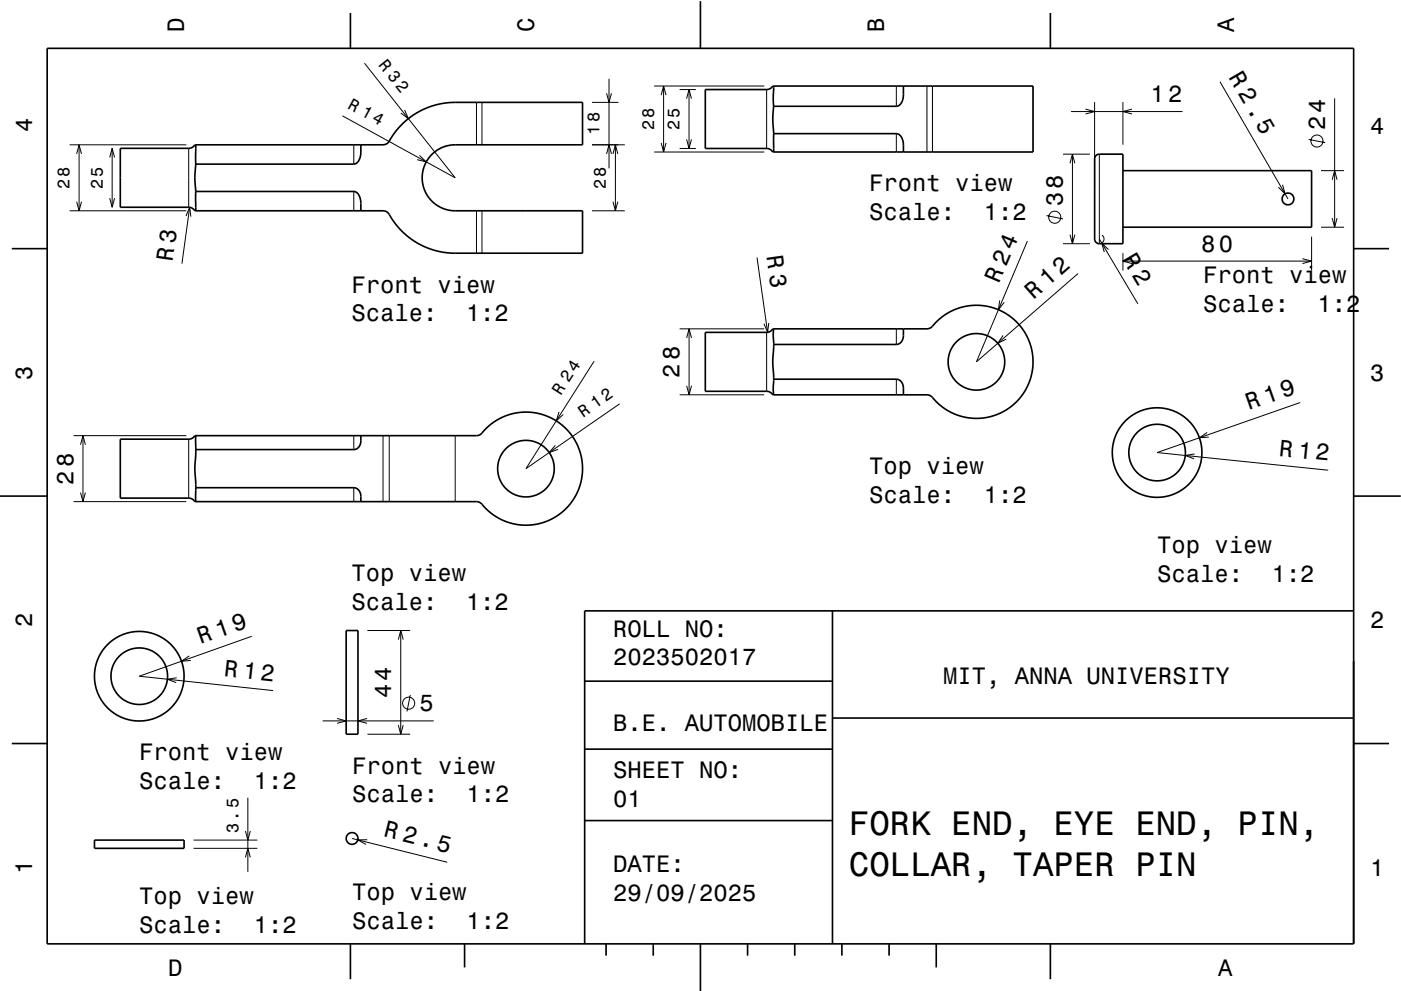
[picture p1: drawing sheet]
<svg xmlns="http://www.w3.org/2000/svg" width="297mm" height="210mm" viewBox="0 0 297 210" stroke-linecap="round" stroke-linejoin="round" font-family="sans-serif">
<g fill="none" stroke="#000" stroke-width=".35">
<path d="M10 10.3h277v190h-277zM74.3 2.8v7.5M148.5 .3v10M149.5 19h13l.8-.2 .5-.5h55.2v14h-55.2l-.5-.6-.7-.2h-13.1zM164 18.3v4.2M191.5 18.3v1.8a2.19 2.19 0 0 1-1.5 2.4h-26M222.7 2.8v7.5M25.5 31.5h14.5l.7-.2 .6-.6h39.9a2.71 2.71 0 0 0 2-1.8l2.2-2.7 2.6-2 2.9-1.5 2.9-.7 2.7-.3h27v9h-27a7 7 0 0 0-7 7 7 7 0 0 0 7 7h27v9h-27.3l-2.4-.2-3.2-.9-2.8-1.5-2.7-2.2-2.2-2.8a1.91 1.91 0 0 0-1.7-1.4h-39.9l-.5-.5-.7-.2h-14.6zM41.5 34.8a22.2 22.2 0 0 0 0 5.8M41.5 30.7v4.1M76.5 30.7v1.6a2.34 2.34 0 0 1-1.5 2.5h-33.5M164 22.5a22.4 22.4 0 0 0 0 5.9"/>
<path d="M164 28.4v3.9M164 28.4h26a2.14 2.14 0 0 1 1.5 2.4v1.5M232.4 33l.7-.3h5v19h-5.1l-.7-.3-.2-.4v-17.3zM238.1 36.2h40v12h-40M2.5 52.8h7.5M41.5 40.6v4.1M41.5 40.6h33.5a2.18 2.18 0 0 1 1.5 2.6v1.5M287 52.8h7.5M149.5 70.5h13l.8-.2 .5-.5h32.7a3.3 3.3 0 0 0 2.1-1.6 12 12 0 0 1 17.4 .6 12 12 0 0 1-1.4 17.4 12 12 0 0 1-17.3-2.2l-.8-.2h-32.7l-.5-.6-.7-.2h-13.1zM164 69.8v4a30.7 30.7 0 0 0 0 6.9v3.1M191.5 69.8v1.4a1.73 1.73 0 0 1-1.5 1.9h-26M25.5 93.2h14.5l.7-.2 .6-.6h59.7a3.8 3.8 0 0 0 2.2-1.7 12 12 0 0 1 17.4 .9 12 12 0 0 1-1.6 17.3 12 12 0 0 1-17.2-2.2l-.8-.3h-59.7l-.5-.5-.7-.2h-14.6z"/>
<path d="M41.5 92.4v4.1a24.8 24.8 0 0 0 0 6.3v3.6M76.5 92.4v1.1a1.7 1.7 0 0 1-1.5 1.9h-33.5M164 80.5h26a1.73 1.73 0 0 1 1.5 1.8v1.5M0 105.3h10M41.5 103.5h33.5a1.69 1.69 0 0 1 1.5 1.8v1.1M287 105.3h10M73.4 133.8h2.5v22h-2.5zM176.5 129.6v70.7M287 129.6h-163v70.7M2.5 157.8h7.5M124 144.5h52.5M124 158.9h52.5"/>
<path d="M176.5 152.3h110.5M287 157.8h7.5M20 178.2h19v1.8h-19zM124 174.1h52.5M74.3 200.3v7.5M98.5 200.3v5M128.5 200.3v2.5M138.5 200.3v2.5M148.5 200.3v10M158.5 200.3v2.5M168.5 200.3v2.5M178.5 200.3v2.5"/>
<path d="M188.5 200.3v2.5M198.5 200.3v5M222.7 200.3v7.5"/>
<circle cx="273.1" cy="42.2" r="1.25"/>
<circle cx="207" cy="76.8" r="6"/>
<circle cx="111.5" cy="99.4" r="6"/>
<circle cx="245.3" cy="96" r="9.5"/>
<circle cx="245.3" cy="96" r="6"/>
<circle cx="29.5" cy="143.5" r="9.5"/>
<circle cx="29.5" cy="143.5" r="6"/>
<circle cx="74.6" cy="177.9" r="1.25"/>
</g>
<g fill="none" stroke="#000" stroke-width=".21">
<path d="M77.3 13.4l19.2 24.3-23.9-13.1M128.6 19.8l.5 1.9 .5-1.9M129.1 16.7v19M138.7 18.3h23.3M140.7 18.3v14M144.1 19h3.4M146.1 19v12.5M162.5 19v12.5M190 18.3v4.2M196.5 18.3v14M197.7 18.3v14M258.6 17.3l14.5 24.9"/>
<path d="M14.8 30.7h24.7M16.2 32.7l.6-2 .5 2M16.8 30.7v14M23.3 33.4l.5-1.9 .5 1.9M23.8 31.5v12.5M40 31.5v12.5M75 30.7v4.1M85.8 23.3l.8 1.9-1.6-1.2M88.9 33l1.5 1.3-2-.4M101 21.7v9M102.2 21.7v9M125.5 30.7h7"/>
<path d="M125.5 21.7h5.6M128.6 32.7l.5-2 .5 2M130 32.7l.5-2 .5 2M130.5 30.7v14M138.7 32.3h23.3M140.2 20.2l.5-1.9 .5 1.9M140.2 30.3l.5 2 .5-2M144.1 31.5h3.4M145.6 29.6l.5 1.9 .5-1.9M145.6 20.9l.5-1.9 .5 1.9M190 28.4v3.9M225.4 32.7h5.7"/>
<path d="M226.9 34.6l.5-1.9 .5 1.9M227.1 23.7h23.6M227.4 32.7v19M230.1 23.1l2 .6-2 .5M232.1 21.7v18.5M233.1 32.7v19M238.1 21.7v9M240 23.1l-1.9 .6 1.9 .5M271.9 39.2l.6 1.9-1.5-1.4M277.5 29.6l3.5 .7M280.1 36.2h4.9M282.5 38.1l.5-1.9 .5 1.9"/>
<path d="M283 20.9v27.3M14.8 44.7h24.7M16.2 42.8l.6 1.9 .5-1.9M23.3 42l.5 2 .5-2M39.4 45.8l.8-1.8 .3 2M40.2 44l-1.6 11.9M75 40.6v4.1M101 44.7v9M102.2 44.7v9M125.5 44.7h7M130 42.8l.5 1.9 .5-1.9M160.5 54.6l2.3 15.9"/>
<path d="M217.8 51.1l-10.8 25.7 21.6-18.8M221.9 45.7l3.5 .7M225.4 51.7h5.7M226.9 49.8l.5 1.9 .5-1.9M233.1 50.7l8.1 13.8M233.6 49.9a1 1 0 0 1 0 1.7M235 53l-1.4-1.4 .5 1.9M238.1 53.7v3.7M238.1 55.4h40M240 54.9l-1.9 .5 1.9 .5M276.1 54.9l2 .5-2 .5M278.1 50.2v7.2"/>
<path d="M280.1 48.2h4.9M282.5 46.3l.5 1.9 .5-1.9M126 76.6l-14.5 22.8 19.9-13.7M144.1 69.8h17.9M145.6 71.7l.5-1.9 .5 1.9M146.1 69.8v14M162.5 70.5v12.5M163 68.5l-.2 2-.8-1.8M190 69.8v3.3M212 63.7l-.3 2 1.2-1.6M212.7 71.2l-1.1 1.6 1.7-.8M15.6 92.4h23.9"/>
<path d="M17.1 94.4l.5-2 .5 2M17.6 92.4v14M40 93.2v12.5M75 92.4v3M81.2 92.4v14M82.5 92.4v14M96.5 92.4v14M117.7 94.5l-1.3 1.5 1.9-.7M118.5 87.4l-.6 1.9 1.5-1.4M144.1 83.8h17.9M145.6 81.8l.5 2 .5-2M190 80.5v3.3"/>
<path d="M253.3 96.3l-2 .3 1.9 .7M255.9 91.8l-1.6 1.1 2-.2M275.7 85.4l-30.4 10.6 36.3 3.8M15.6 106.4h23.9M17.1 104.5l.5 1.9 .5-1.9M75 103.5v2.9M40.1 139.2l-1.6 1.1 2-.2M53.4 135l-23.9 8.5 28.4 3M77.9 133.8h9.1M84.5 135.7l.5-1.9 .5 1.9M85 133.8v22M37.5 143.8l-2 .3 1.9 .7"/>
<path d="M68.4 153h23.6M71.5 152.4l1.9 .6-1.9 .5M77.8 152.4l-1.9 .6 1.9 .5M77.9 155.8h9.1M84.5 153.8l.5 2 .5-2M87 147.4l-.7 3.6M41 180h13.6M41 178.2h13.6M52 176.3l.5 1.9 .6-1.9M52.5 169.3v15.7M74.6 177.9l20.2 5M77.9 178.2h-2l1.7 1"/>
<path d="M52 181.9l.5-1.9 .6 1.9"/>
<circle cx="279.2" cy="29.9" r="1.28"/>
<circle cx="223.6" cy="46.1" r="1.28"/>
<circle cx="86.6" cy="149.2" r="1.28"/>
</g>
<g font-size="7.2">
<text x="180" y="177.2">FORK END, EYE END, PIN,</text>
<text x="180" y="185.8">COLLAR, TAPER PIN</text>
</g>
<g font-size="5">
<text x="39" y="6.8" transform="rotate(-90 39 6.8)">D</text>
<text x="113.2" y="6.8" transform="rotate(-90 113.2 6.8)">C</text>
<text x="187.4" y="6.8" transform="rotate(-90 187.4 6.8)">B</text>
<text x="261.6" y="6.8" transform="rotate(-90 261.6 6.8)">A</text>
<text x="260.4" y="16.3" transform="rotate(60 260.4 16.3)">R 2.5</text>
<text x="243.9" y="21.7">12</text>
<text x="6.8" y="28" transform="rotate(-90 6.8 28)">4</text>
<text x="281" y="27.6" transform="rotate(-90 281 27.6)">24</text>
<text x="290.5" y="28.3">4</text>
<text x="184.3" y="40.6">Front view</text>
<text x="184.3" y="46.7">Scale:</text>
<text x="208.6" y="46.7">1:2</text>
<text x="225.4" y="43.8" transform="rotate(-90 225.4 43.8)">38</text>
<text x="254.7" y="53.4">80</text>
<text x="36.6" y="55.7" transform="rotate(-82 36.6 55.7)">R 3</text>
<text x="162.5" y="54.3" transform="rotate(82 162.5 54.3)">R 3</text>
<text x="237.9" y="54.8" transform="rotate(59 237.9 54.8)">R 2</text>
<text x="74.5" y="62.1">Front view</text>
<text x="211.8" y="60.3" transform="rotate(-67 211.8 60.3)">R 24</text>
<text x="219.1" y="63.6" transform="rotate(-41 219.1 63.6)">R 12</text>
<text x="255.1" y="60.1">Front view</text>
<text x="74.5" y="68.1">Scale:</text>
<text x="98.8" y="68.1">1:2</text>
<text x="255.1" y="66.1">Scale:</text>
<text x="279.4" y="66.1">1:2</text>
<text x="6.8" y="80.5" transform="rotate(-90 6.8 80.5)">3</text>
<text x="144.1" y="80.2" transform="rotate(-90 144.1 80.2)">28</text>
<text x="290.5" y="80.8">3</text>
<text x="264.8" y="87.1" transform="rotate(-19 264.8 87.1)">R 19</text>
<text x="184.3" y="100.6">Top view</text>
<text x="271.1" y="96.7" transform="rotate(6 271.1 96.7)">R 12</text>
<text x="15.6" y="102.8" transform="rotate(-90 15.6 102.8)">28</text>
<text x="184.3" y="106.7">Scale:</text>
<text x="208.6" y="106.7">1:2</text>
<text x="245.3" y="117.4">Top view</text>
<text x="74.5" y="123.3">Top view</text>
<text x="245.3" y="123.4">Scale:</text>
<text x="269.6" y="123.4">1:2</text>
<text x="74.5" y="129.3">Scale:</text>
<text x="98.8" y="129.3">1:2</text>
<text x="6.8" y="133" transform="rotate(-90 6.8 133)">2</text>
<text x="42.5" y="136.7" transform="rotate(-19 42.5 136.7)">R 19</text>
<text x="130" y="135.1">ROLL NO:</text>
<text x="290.5" y="133.3">2</text>
<text x="47.4" y="143.4" transform="rotate(6 47.4 143.4)">R 12</text>
<text x="130" y="141.2">2023502017</text>
<text x="83" y="148.2" transform="rotate(-90 83 148.2)">44</text>
<text x="200" y="145.1">MIT, ANNA UNIVERSITY</text>
<text x="88.9" y="151">5</text>
<text x="130" y="155.1">B.E. AUTOMOBILE</text>
<text x="29.5" y="161.3">Front view</text>
<text x="29.5" y="167.4">Scale:</text>
<text x="53.8" y="167.4">1:2</text>
<text x="74.6" y="164.1">Front view</text>
<text x="130" y="165.1">SHEET NO:</text>
<text x="74.6" y="170.2">Scale:</text>
<text x="98.9" y="170.2">1:2</text>
<text x="130" y="171.2">01</text>
<text x="81.2" y="177.5" transform="rotate(14 81.2 177.5)">R 2.5</text>
<text x="6.8" y="185.5" transform="rotate(-90 6.8 185.5)">1</text>
<text x="130" y="185.1">DATE:</text>
<text x="290.5" y="185.8">1</text>
<text x="29.5" y="191.8">Top view</text>
<text x="74.6" y="191">Top view</text>
<text x="130" y="191.2">29/09/2025</text>
<text x="29.5" y="197.9">Scale:</text>
<text x="53.8" y="197.9">1:2</text>
<text x="74.6" y="197">Scale:</text>
<text x="98.9" y="197">1:2</text>
<text x="35.7" y="207.1">D</text>
<text x="258.3" y="207.1">A</text>
</g>
<g font-size="3.6">
<text x="80.1" y="13.7" transform="rotate(52 80.1 13.7)">R 32</text>
<text x="73.6" y="22.8" transform="rotate(29 73.6 22.8)">R 14</text>
<text x="127.1" y="28.6" transform="rotate(-90 127.1 28.6)">18</text>
<text x="138.7" y="27.7" transform="rotate(-90 138.7 27.7)">28</text>
<text x="144.1" y="27.7" transform="rotate(-90 144.1 27.7)">25</text>
<text x="14.8" y="40.1" transform="rotate(-90 14.8 40.1)">28</text>
<text x="21.8" y="40.1" transform="rotate(-90 21.8 40.1)">25</text>
<text x="128.5" y="40.1" transform="rotate(-90 128.5 40.1)">28</text>
<text x="118.9" y="84" transform="rotate(-57 118.9 84)">R 24</text>
<text x="123.7" y="88.6" transform="rotate(-35 123.7 88.6)">R 12</text>
<text x="50.5" y="176.8" transform="rotate(-90 50.5 176.8)">3.5</text>
</g>
</svg>
